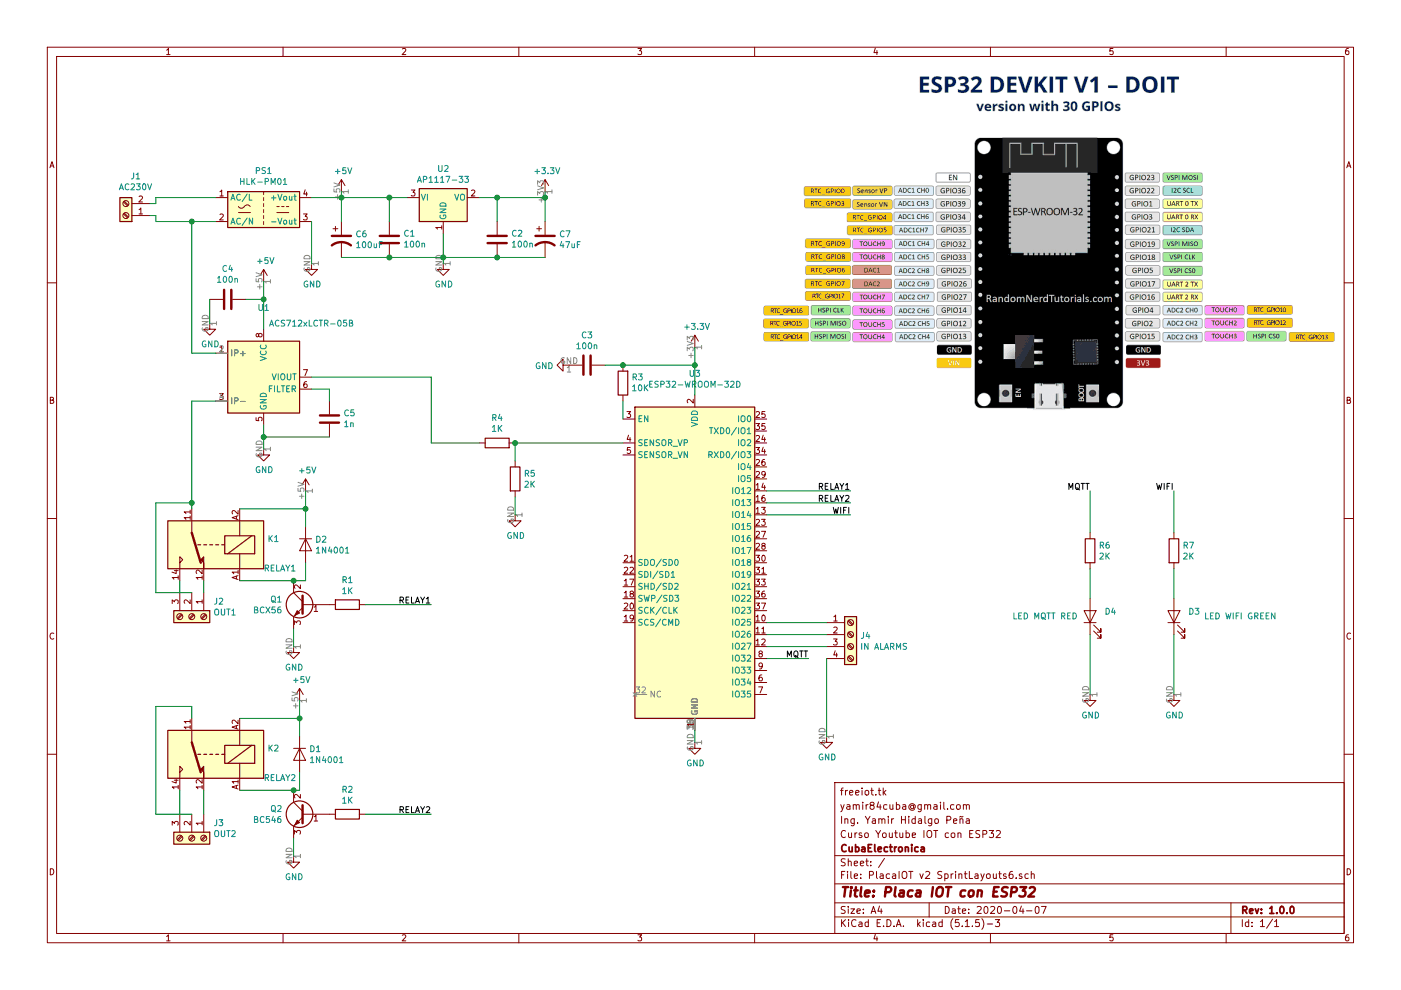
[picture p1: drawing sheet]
EESchema Schematic File Version 4
EELAYER 30 0
EELAYER END
$Descr A4 11693 8268
encoding utf-8
Sheet 1 1
Title "Placa IOT con ESP32"
Date "2020-04-07"
Rev "1.0.0"
Comp "CubaElectronica"
Comment1 "Curso Youtube IOT con ESP32"
Comment2 "Ing. Yamir Hidalgo Peña"
Comment3 "yamir84cuba@gmail.com"
Comment4 "freeiot.tk"
$EndDescr
$Comp
L RF_Module:ESP32-WROOM-32D U3
U 1 1
P 5800 4700
F 0 "U3" H 5800 6281 50  0000 C CNN
F 1 "ESP32-WROOM-32D" H 5800 6190 50  0000 C CNN
F 2 "RF_Module:ESP32-WROOM-32" H 5800 3200 50  0001 C CNN
F 3 "https://www.espressif.com/sites/default/files/documentation/esp32-wroom-32d_esp32-wroom-32u_datasheet_en.pdf" H 5500 4750 50  0001 C CNN
	1    5800 4700
	1    0    0    -1  
$EndComp
$Comp
L Converter_ACDC:HLK-PM01 PS1
U 1 1
P 2200 1750
F 0 "PS1" H 2200 2075 50  0000 C CNN
F 1 "HLK-PM01" H 2200 1984 50  0000 C CNN
F 2 "Converter_ACDC:Converter_ACDC_HiLink_HLK-PMxx" H 2200 1450 50  0001 C CNN
F 3 "http://www.hlktech.net/product_detail.php?ProId=54" H 2600 1400 50  0001 C CNN
	1    2200 1750
	1    0    0    -1  
$EndComp
$Comp
L Relay:FINDER-32.21-x000 K1
U 1 1
P 1800 4550
F 0 "K1" H 1370 4504 50  0000 R CNN
F 1 "RELAY1" H 1400 4750 50  0000 R CNN
F 2 "Relay_THT:Relay_SPST_Finder_32.21-x300" H 3070 4520 50  0001 C CNN
F 3 "https://gfinder.findernet.com/assets/Series/355/S32EN.pdf" H 1800 4550 50  0001 C CNN
	1    1800 4550
	-1   0    0    1   
$EndComp
$Comp
L Relay:FINDER-32.21-x000 K2
U 1 1
P 1800 6300
F 0 "K2" H 1370 6254 50  0000 R CNN
F 1 "RELAY2" H 1400 6500 50  0000 R CNN
F 2 "Relay_THT:Relay_SPST_Finder_32.21-x300" H 3070 6270 50  0001 C CNN
F 3 "https://gfinder.findernet.com/assets/Series/355/S32EN.pdf" H 1800 6300 50  0001 C CNN
	1    1800 6300
	-1   0    0    1   
$EndComp
$Comp
L Device:R R1
U 1 1
P 2900 5050
F 0 "R1" V 2693 5050 50  0000 C CNN
F 1 "1K" V 2784 5050 50  0000 C CNN
F 2 "" V 2830 5050 50  0001 C CNN
F 3 "~" H 2900 5050 50  0001 C CNN
	1    2900 5050
	0    1    1    0   
$EndComp
$Comp
L Transistor_BJT:BCX56 Q1
U 1 1
P 2550 5050
F 0 "Q1" H 2741 5096 50  0000 L CNN
F 1 "BCX56" H 2741 5005 50  0000 L CNN
F 2 "Package_TO_SOT_SMD:SOT-89-3" H 2750 4975 50  0001 L CIN
F 3 "http://cache.nxp.com/documents/data_sheet/BCP56_BCX56_BC56PA.pdf?pspll=1" H 2550 5050 50  0001 L CNN
	1    2550 5050
	-1   0    0    -1  
$EndComp
$Comp
L Device:LED D3
U 1 1
P 9800 5150
F 0 "D3" V 9839 5033 50  0000 R CNN
F 1 "LED WIFI GREEN" V 9800 4900 50  0000 R CNN
F 2 "" H 9800 5150 50  0001 C CNN
F 3 "~" H 9800 5150 50  0001 C CNN
	1    9800 5150
	0    -1   -1   0   
$EndComp
$Comp
L Device:LED D4
U 1 1
P 9100 5150
F 0 "D4" V 9139 5032 50  0000 R CNN
F 1 "LED MQTT RED" V 9100 5800 50  0000 R CNN
F 2 "" H 9100 5150 50  0001 C CNN
F 3 "~" H 9100 5150 50  0001 C CNN
	1    9100 5150
	0    -1   -1   0   
$EndComp
$Comp
L Sensor_Current:ACS712xLCTR-05B U1
U 1 1
P 2200 3150
F 0 "U1" H 2200 3731 50  0000 C CNN
F 1 "ACS712xLCTR-05B" H 2600 3600 50  0000 C CNN
F 2 "Package_SO:SOIC-8_3.9x4.9mm_P1.27mm" H 2300 2800 50  0001 L CIN
F 3 "http://www.allegromicro.com/~/media/Files/Datasheets/ACS712-Datasheet.ashx?la=en" H 2200 3150 50  0001 C CNN
	1    2200 3150
	1    0    0    -1  
$EndComp
$Comp
L Connector:Screw_Terminal_01x02 J1
U 1 1
P 1050 1800
F 0 "J1" H 968 1475 50  0000 C CNN
F 1 "AC230V" H 968 1566 50  0000 C CNN
F 2 "" H 1050 1800 50  0001 C CNN
F 3 "~" H 1050 1800 50  0001 C CNN
	1    1050 1800
	-1   0    0    1   
$EndComp
$Comp
L Connector:Screw_Terminal_01x04 J4
U 1 1
P 7100 5300
F 0 "J4" H 7180 5292 50  0000 L CNN
F 1 "IN ALARMS" H 7180 5201 50  0000 L CNN
F 2 "" H 7100 5300 50  0001 C CNN
F 3 "~" H 7100 5300 50  0001 C CNN
	1    7100 5300
	1    0    0    -1  
$EndComp
Wire Wire Line
	1250 1700 1300 1700
Wire Wire Line
	1300 1700 1300 1650
Wire Wire Line
	1300 1650 1800 1650
Wire Wire Line
	1250 1800 1300 1800
Wire Wire Line
	1300 1800 1300 1850
Wire Wire Line
	1300 1850 1600 1850
Wire Wire Line
	1800 2950 1600 2950
Wire Wire Line
	1600 2950 1600 1850
Connection ~ 1600 1850
Wire Wire Line
	1600 1850 1800 1850
Wire Wire Line
	1800 3350 1600 3350
Wire Wire Line
	1600 3350 1600 4200
$Comp
L Connector:Screw_Terminal_01x03 J2
U 1 1
P 1600 5150
F 0 "J2" V 1472 5330 50  0000 L CNN
F 1 "OUT1" V 1563 5330 50  0000 L CNN
F 2 "" H 1600 5150 50  0001 C CNN
F 3 "~" H 1600 5150 50  0001 C CNN
	1    1600 5150
	0    1    1    0   
$EndComp
Wire Wire Line
	1500 4850 1500 4950
Wire Wire Line
	1700 4850 1700 4950
$Comp
L Connector:Screw_Terminal_01x03 J3
U 1 1
P 1600 7000
F 0 "J3" V 1472 7180 50  0000 L CNN
F 1 "OUT2" V 1563 7180 50  0000 L CNN
F 2 "" H 1600 7000 50  0001 C CNN
F 3 "~" H 1600 7000 50  0001 C CNN
	1    1600 7000
	0    1    1    0   
$EndComp
Wire Wire Line
	1500 6600 1500 6800
Wire Wire Line
	1700 6600 1700 6800
Wire Wire Line
	1300 4950 1300 4200
Wire Wire Line
	1300 4200 1600 4200
Connection ~ 1600 4200
Wire Wire Line
	1600 4200 1600 4250
Wire Wire Line
	1300 4950 1600 4950
Wire Wire Line
	1300 6800 1300 5900
Wire Wire Line
	1300 5900 1600 5900
Wire Wire Line
	1600 5900 1600 6000
Wire Wire Line
	1300 6800 1600 6800
$Comp
L Device:D D2
U 1 1
P 2550 4550
F 0 "D2" V 2504 4629 50  0000 L CNN
F 1 "1N4001" V 2595 4629 50  0000 L CNN
F 2 "" H 2550 4550 50  0001 C CNN
F 3 "~" H 2550 4550 50  0001 C CNN
	1    2550 4550
	0    1    1    0   
$EndComp
Wire Wire Line
	2000 4250 2550 4250
Wire Wire Line
	2550 4250 2550 4400
Wire Wire Line
	2000 4850 2450 4850
Wire Wire Line
	2550 4850 2550 4700
Wire Wire Line
	2550 4850 2450 4850
Connection ~ 2450 4850
$Comp
L power:GND #PWR01
U 1 1
P 2450 5400
F 0 "#PWR01" H 2450 5150 50  0001 C CNN
F 1 "GND" H 2455 5227 50  0000 C CNN
F 2 "" H 2450 5400 50  0001 C CNN
F 3 "" H 2450 5400 50  0001 C CNN
	1    2450 5400
	1    0    0    -1  
$EndComp
Wire Wire Line
	2450 5400 2450 5250
$Comp
L Transistor_BJT:BCX56 Q2
U 1 1
P 2550 6800
F 0 "Q2" H 2741 6846 50  0000 L CNN
F 1 "BC546" H 2741 6755 50  0000 L CNN
F 2 "Package_TO_SOT_SMD:SOT-89-3" H 2750 6725 50  0001 L CIN
F 3 "http://cache.nxp.com/documents/data_sheet/BCP56_BCX56_BC56PA.pdf?pspll=1" H 2550 6800 50  0001 L CNN
	1    2550 6800
	-1   0    0    -1  
$EndComp
$Comp
L Device:D D1
U 1 1
P 2500 6300
F 0 "D1" V 2454 6379 50  0000 L CNN
F 1 "1N4001" V 2545 6379 50  0000 L CNN
F 2 "" H 2500 6300 50  0001 C CNN
F 3 "~" H 2500 6300 50  0001 C CNN
	1    2500 6300
	0    1    1    0   
$EndComp
Wire Wire Line
	2000 6000 2500 6000
Wire Wire Line
	2500 6000 2500 6150
Wire Wire Line
	2000 6600 2450 6600
Wire Wire Line
	2500 6600 2500 6450
Connection ~ 2450 6600
Wire Wire Line
	2450 6600 2500 6600
$Comp
L Device:R R2
U 1 1
P 2900 6800
F 0 "R2" V 2693 6800 50  0000 C CNN
F 1 "1K" V 2784 6800 50  0000 C CNN
F 2 "" V 2830 6800 50  0001 C CNN
F 3 "~" H 2900 6800 50  0001 C CNN
	1    2900 6800
	0    1    1    0   
$EndComp
$Comp
L power:GND #PWR02
U 1 1
P 2450 7150
F 0 "#PWR02" H 2450 6900 50  0001 C CNN
F 1 "GND" H 2455 6977 50  0000 C CNN
F 2 "" H 2450 7150 50  0001 C CNN
F 3 "" H 2450 7150 50  0001 C CNN
	1    2450 7150
	1    0    0    -1  
$EndComp
Wire Wire Line
	2450 7000 2450 7150
Wire Wire Line
	3050 5050 3600 5050
Wire Wire Line
	3050 6800 3600 6800
Text Label 3600 5050 2    50   ~ 0
RELAY1
Text Label 3600 6800 2    50   ~ 0
RELAY2
$Comp
L power:GND #PWR08
U 1 1
P 5800 6200
F 0 "#PWR08" H 5800 5950 50  0001 C CNN
F 1 "GND" H 5805 6027 50  0000 C CNN
F 2 "" H 5800 6200 50  0001 C CNN
F 3 "" H 5800 6200 50  0001 C CNN
	1    5800 6200
	1    0    0    -1  
$EndComp
Wire Wire Line
	5800 6200 5800 6100
$Comp
L power:+3.3V #PWR07
U 1 1
P 5800 2900
F 0 "#PWR07" H 5800 2750 50  0001 C CNN
F 1 "+3.3V" H 5815 3073 50  0000 C CNN
F 2 "" H 5800 2900 50  0001 C CNN
F 3 "" H 5800 2900 50  0001 C CNN
	1    5800 2900
	1    0    0    -1  
$EndComp
Wire Wire Line
	5800 2900 5800 3050
$Comp
L Device:R R3
U 1 1
P 5200 3200
F 0 "R3" H 5130 3154 50  0000 R CNN
F 1 "10K" H 5130 3245 50  0000 R CNN
F 2 "" V 5130 3200 50  0001 C CNN
F 3 "~" H 5200 3200 50  0001 C CNN
	1    5200 3200
	-1   0    0    1   
$EndComp
Wire Wire Line
	5200 3350 5200 3500
Wire Wire Line
	5200 3050 5800 3050
Connection ~ 5800 3050
Wire Wire Line
	5800 3050 5800 3300
$Comp
L Device:C C3
U 1 1
P 4900 3050
F 0 "C3" V 4648 3050 50  0000 C CNN
F 1 "100n" V 4739 3050 50  0000 C CNN
F 2 "" H 4938 2900 50  0001 C CNN
F 3 "~" H 4900 3050 50  0001 C CNN
	1    4900 3050
	0    1    1    0   
$EndComp
Wire Wire Line
	5050 3050 5200 3050
Connection ~ 5200 3050
$Comp
L power:GND #PWR05
U 1 1
P 4750 3050
F 0 "#PWR05" H 4750 2800 50  0001 C CNN
F 1 "GND" V 4755 2922 50  0000 R CNN
F 2 "" H 4750 3050 50  0001 C CNN
F 3 "" H 4750 3050 50  0001 C CNN
	1    4750 3050
	0    1    1    0   
$EndComp
$Comp
L Regulator_Linear:AP1117-33 U2
U 1 1
P 3700 1650
F 0 "U2" H 3700 1892 50  0000 C CNN
F 1 "AP1117-33" H 3700 1801 50  0000 C CNN
F 2 "Package_TO_SOT_SMD:SOT-223-3_TabPin2" H 3700 1850 50  0001 C CNN
F 3 "http://www.diodes.com/datasheets/AP1117.pdf" H 3800 1400 50  0001 C CNN
	1    3700 1650
	1    0    0    -1  
$EndComp
Wire Wire Line
	2600 1650 2850 1650
$Comp
L power:GND #PWR04
U 1 1
P 3700 2200
F 0 "#PWR04" H 3700 1950 50  0001 C CNN
F 1 "GND" H 3705 2027 50  0000 C CNN
F 2 "" H 3700 2200 50  0001 C CNN
F 3 "" H 3700 2200 50  0001 C CNN
	1    3700 2200
	1    0    0    -1  
$EndComp
Wire Wire Line
	3700 1950 3700 2150
$Comp
L power:+3.3V #PWR06
U 1 1
P 4550 1600
F 0 "#PWR06" H 4550 1450 50  0001 C CNN
F 1 "+3.3V" H 4565 1773 50  0000 C CNN
F 2 "" H 4550 1600 50  0001 C CNN
F 3 "" H 4550 1600 50  0001 C CNN
	1    4550 1600
	1    0    0    -1  
$EndComp
Wire Wire Line
	4550 1600 4550 1650
Wire Wire Line
	4550 1650 4150 1650
$Comp
L power:GND #PWR03
U 1 1
P 2600 2200
F 0 "#PWR03" H 2600 1950 50  0001 C CNN
F 1 "GND" H 2605 2027 50  0000 C CNN
F 2 "" H 2600 2200 50  0001 C CNN
F 3 "" H 2600 2200 50  0001 C CNN
	1    2600 2200
	1    0    0    -1  
$EndComp
Wire Wire Line
	2600 1850 2600 2200
$Comp
L Device:C C1
U 1 1
P 3250 2000
F 0 "C1" H 3135 1954 50  0000 R CNN
F 1 "100n" H 3135 2045 50  0000 R CNN
F 2 "" H 3288 1850 50  0001 C CNN
F 3 "~" H 3250 2000 50  0001 C CNN
	1    3250 2000
	-1   0    0    1   
$EndComp
$Comp
L Device:C C2
U 1 1
P 4150 2000
F 0 "C2" H 4035 1954 50  0000 R CNN
F 1 "100n" H 4035 2045 50  0000 R CNN
F 2 "" H 4188 1850 50  0001 C CNN
F 3 "~" H 4150 2000 50  0001 C CNN
	1    4150 2000
	-1   0    0    1   
$EndComp
Wire Wire Line
	4150 1850 4150 1650
Connection ~ 4150 1650
Wire Wire Line
	4150 1650 4000 1650
Wire Wire Line
	3250 1850 3250 1650
Connection ~ 3250 1650
Wire Wire Line
	3250 1650 3400 1650
Wire Wire Line
	3250 2150 3700 2150
Connection ~ 3700 2150
Wire Wire Line
	3700 2150 3700 2200
Wire Wire Line
	4150 2150 3700 2150
$Comp
L Device:CP1 C6
U 1 1
P 2850 2000
F 0 "C6" H 2965 2046 50  0000 L CNN
F 1 "100uF" H 2965 1955 50  0000 L CNN
F 2 "" H 2850 2000 50  0001 C CNN
F 3 "~" H 2850 2000 50  0001 C CNN
	1    2850 2000
	1    0    0    -1  
$EndComp
$Comp
L Device:CP1 C7
U 1 1
P 4550 2000
F 0 "C7" H 4665 2046 50  0000 L CNN
F 1 "47uF" H 4665 1955 50  0000 L CNN
F 2 "" H 4550 2000 50  0001 C CNN
F 3 "~" H 4550 2000 50  0001 C CNN
	1    4550 2000
	1    0    0    -1  
$EndComp
Wire Wire Line
	2850 2150 3250 2150
Connection ~ 3250 2150
Wire Wire Line
	4550 2150 4150 2150
Connection ~ 4150 2150
Wire Wire Line
	4550 1850 4550 1650
Connection ~ 4550 1650
Wire Wire Line
	2850 1850 2850 1650
Connection ~ 2850 1650
Wire Wire Line
	2850 1650 3250 1650
$Comp
L power:+5V #PWR014
U 1 1
P 2850 1600
F 0 "#PWR014" H 2850 1450 50  0001 C CNN
F 1 "+5V" H 2865 1773 50  0000 C CNN
F 2 "" H 2850 1600 50  0001 C CNN
F 3 "" H 2850 1600 50  0001 C CNN
	1    2850 1600
	1    0    0    -1  
$EndComp
Wire Wire Line
	2850 1600 2850 1650
$Comp
L power:+5V #PWR013
U 1 1
P 2550 4100
F 0 "#PWR013" H 2550 3950 50  0001 C CNN
F 1 "+5V" H 2565 4273 50  0000 C CNN
F 2 "" H 2550 4100 50  0001 C CNN
F 3 "" H 2550 4100 50  0001 C CNN
	1    2550 4100
	1    0    0    -1  
$EndComp
$Comp
L power:+5V #PWR012
U 1 1
P 2500 5850
F 0 "#PWR012" H 2500 5700 50  0001 C CNN
F 1 "+5V" H 2515 6023 50  0000 C CNN
F 2 "" H 2500 5850 50  0001 C CNN
F 3 "" H 2500 5850 50  0001 C CNN
	1    2500 5850
	1    0    0    -1  
$EndComp
Wire Wire Line
	2550 4100 2550 4250
Connection ~ 2550 4250
Wire Wire Line
	2500 5850 2500 6000
Connection ~ 2500 6000
Wire Wire Line
	6400 4100 7100 4100
Wire Wire Line
	6400 4200 7100 4200
Text Label 7100 4100 2    50   ~ 0
RELAY1
Text Label 7100 4200 2    50   ~ 0
RELAY2
Wire Wire Line
	6400 5200 6900 5200
Wire Wire Line
	6400 5300 6900 5300
Wire Wire Line
	6400 5400 6900 5400
$Comp
L power:GND #PWR016
U 1 1
P 6900 6150
F 0 "#PWR016" H 6900 5900 50  0001 C CNN
F 1 "GND" H 6905 5977 50  0000 C CNN
F 2 "" H 6900 6150 50  0001 C CNN
F 3 "" H 6900 6150 50  0001 C CNN
	1    6900 6150
	1    0    0    -1  
$EndComp
Wire Wire Line
	6900 5500 6900 6150
$Comp
L Device:R R4
U 1 1
P 4150 3700
F 0 "R4" V 4357 3700 50  0000 C CNN
F 1 "1K" V 4266 3700 50  0000 C CNN
F 2 "" V 4080 3700 50  0001 C CNN
F 3 "~" H 4150 3700 50  0001 C CNN
	1    4150 3700
	0    -1   -1   0   
$EndComp
$Comp
L Device:R R5
U 1 1
P 4300 4000
F 0 "R5" H 4370 4046 50  0000 L CNN
F 1 "2K" H 4370 3955 50  0000 L CNN
F 2 "" V 4230 4000 50  0001 C CNN
F 3 "~" H 4300 4000 50  0001 C CNN
	1    4300 4000
	1    0    0    -1  
$EndComp
Wire Wire Line
	4300 3700 5200 3700
Wire Wire Line
	4300 3850 4300 3700
Connection ~ 4300 3700
$Comp
L power:GND #PWR015
U 1 1
P 4300 4300
F 0 "#PWR015" H 4300 4050 50  0001 C CNN
F 1 "GND" H 4305 4127 50  0000 C CNN
F 2 "" H 4300 4300 50  0001 C CNN
F 3 "" H 4300 4300 50  0001 C CNN
	1    4300 4300
	1    0    0    -1  
$EndComp
Wire Wire Line
	4300 4150 4300 4300
Wire Wire Line
	2600 3150 3600 3150
Wire Wire Line
	3600 3150 3600 3700
Wire Wire Line
	3600 3700 4000 3700
$Comp
L power:GND #PWR017
U 1 1
P 9100 5800
F 0 "#PWR017" H 9100 5550 50  0001 C CNN
F 1 "GND" H 9105 5627 50  0000 C CNN
F 2 "" H 9100 5800 50  0001 C CNN
F 3 "" H 9100 5800 50  0001 C CNN
	1    9100 5800
	1    0    0    -1  
$EndComp
$Comp
L power:GND #PWR018
U 1 1
P 9800 5800
F 0 "#PWR018" H 9800 5550 50  0001 C CNN
F 1 "GND" H 9805 5627 50  0000 C CNN
F 2 "" H 9800 5800 50  0001 C CNN
F 3 "" H 9800 5800 50  0001 C CNN
	1    9800 5800
	1    0    0    -1  
$EndComp
Wire Wire Line
	9100 5300 9100 5800
Wire Wire Line
	9800 5300 9800 5800
$Comp
L Device:R R6
U 1 1
P 9100 4600
F 0 "R6" H 9170 4646 50  0000 L CNN
F 1 "2K" H 9170 4555 50  0000 L CNN
F 2 "" V 9030 4600 50  0001 C CNN
F 3 "~" H 9100 4600 50  0001 C CNN
	1    9100 4600
	1    0    0    -1  
$EndComp
$Comp
L Device:R R7
U 1 1
P 9800 4600
F 0 "R7" H 9870 4646 50  0000 L CNN
F 1 "2K" H 9870 4555 50  0000 L CNN
F 2 "" V 9730 4600 50  0001 C CNN
F 3 "~" H 9800 4600 50  0001 C CNN
	1    9800 4600
	1    0    0    -1  
$EndComp
Wire Wire Line
	9100 4750 9100 5000
Wire Wire Line
	9800 4750 9800 5000
Wire Wire Line
	9100 4450 9100 4100
Wire Wire Line
	9800 4450 9800 4100
Text Label 9100 4100 2    50   ~ 0
MQTT
Text Label 9800 4100 2    50   ~ 0
WIFI
Wire Wire Line
	6400 5500 6750 5500
Text Label 7100 4300 2    50   ~ 0
WIFI
Text Label 6750 5500 2    50   ~ 0
MQTT
$Comp
L power:GND #PWR011
U 1 1
P 2200 3750
F 0 "#PWR011" H 2200 3500 50  0001 C CNN
F 1 "GND" H 2205 3577 50  0000 C CNN
F 2 "" H 2200 3750 50  0001 C CNN
F 3 "" H 2200 3750 50  0001 C CNN
	1    2200 3750
	1    0    0    -1  
$EndComp
Wire Wire Line
	2200 3750 2200 3650
$Comp
L power:+5V #PWR010
U 1 1
P 2200 2350
F 0 "#PWR010" H 2200 2200 50  0001 C CNN
F 1 "+5V" H 2215 2523 50  0000 C CNN
F 2 "" H 2200 2350 50  0001 C CNN
F 3 "" H 2200 2350 50  0001 C CNN
	1    2200 2350
	1    0    0    -1  
$EndComp
Wire Wire Line
	2200 2350 2200 2500
$Comp
L Device:C C4
U 1 1
P 1900 2500
F 0 "C4" V 2152 2500 50  0000 C CNN
F 1 "100n" V 2061 2500 50  0000 C CNN
F 2 "" H 1938 2350 50  0001 C CNN
F 3 "~" H 1900 2500 50  0001 C CNN
	1    1900 2500
	0    -1   -1   0   
$EndComp
Wire Wire Line
	2050 2500 2200 2500
Connection ~ 2200 2500
Wire Wire Line
	2200 2500 2200 2750
$Comp
L power:GND #PWR09
U 1 1
P 1750 2700
F 0 "#PWR09" H 1750 2450 50  0001 C CNN
F 1 "GND" H 1755 2527 50  0000 C CNN
F 2 "" H 1750 2700 50  0001 C CNN
F 3 "" H 1750 2700 50  0001 C CNN
	1    1750 2700
	1    0    0    -1  
$EndComp
Wire Wire Line
	1750 2500 1750 2700
$Comp
L Device:C C5
U 1 1
P 2750 3500
F 0 "C5" H 2635 3454 50  0000 R CNN
F 1 "1n" H 2635 3545 50  0000 R CNN
F 2 "" H 2788 3350 50  0001 C CNN
F 3 "~" H 2750 3500 50  0001 C CNN
	1    2750 3500
	-1   0    0    1   
$EndComp
Wire Wire Line
	2600 3250 2750 3250
Wire Wire Line
	2750 3250 2750 3350
Wire Wire Line
	2750 3650 2200 3650
Connection ~ 2200 3650
Wire Wire Line
	2200 3650 2200 3550
Wire Wire Line
	6400 4300 7100 4300
$EndSCHEMATC
